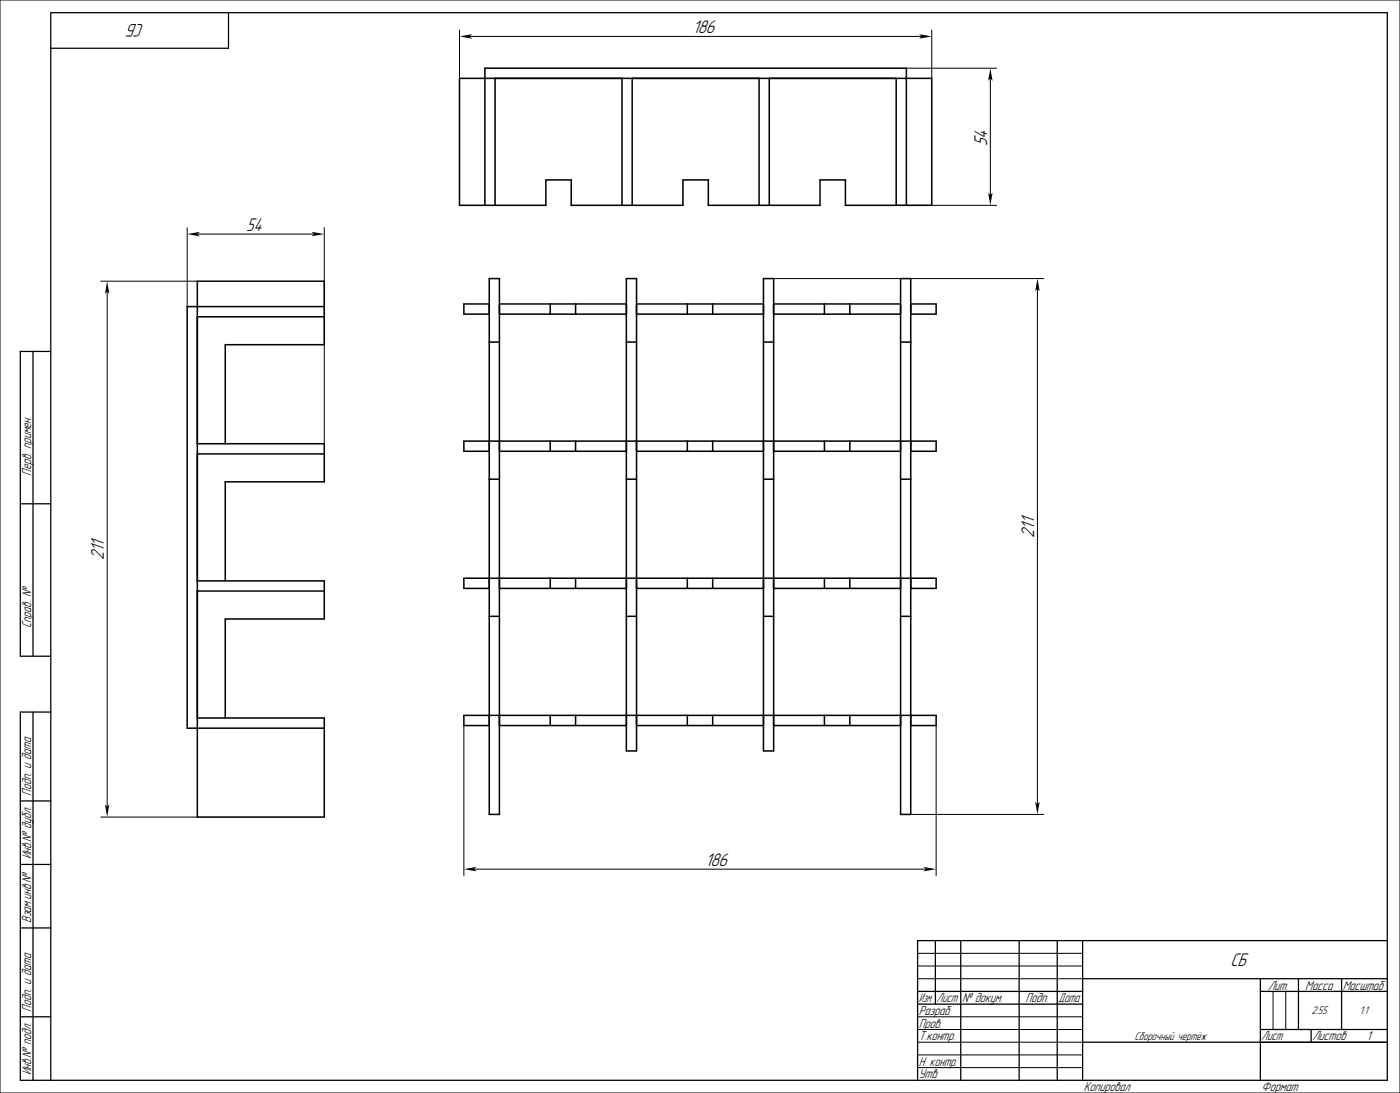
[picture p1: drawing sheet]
<svg xmlns="http://www.w3.org/2000/svg" width="551mm" height="430mm" viewBox="0 0 551 430" stroke-linecap="round" stroke-linejoin="round" font-family="sans-serif">
<g fill="none" stroke="#000" stroke-width=".39">
<path d="M0 0h551.4v430.4h-551.4zM181 11.8v19.1M185 14.3h178M367 11.8v19.1M357 26.9h35.6M390.1 30.9v46M73.7 89.7v31M77.7 92.2h46M127.7 89.7v85M353 80.9h39.6M39.7 110.7h38M42.2 114.7v203"/>
<path d="M304.7 109.7h106.4M408.6 113.7v203M182.7 285.7v59M368.7 285.7v59M39.7 321.7h38M358.7 320.7h52.4M186.7 342.2h178M361.4 375.4h65M361.4 385.4h65M361.4 380.4h65M501.4 390.4v15M506.4 390.4v15"/>
<path d="M361.4 410.4h65M361.4 400.4h65M361.4 405.4h65M361.4 415.4h65M496.4 410.4h50M361.4 420.4h65"/>
</g>
<g fill="none" stroke="#000" stroke-width=".5">
<path d="M90 5v14h-70M13 138.4v120M20 138.4h-12v120h12M8 198.4h12M13 280.4v145M20 280.4h-12v145h538.4v-420.4h-526.4v420.4M8 315.4h12M8 340.4h12M8 365.4h12M368.4 370.4v25M378.4 370.4v55M401.4 370.4v55"/>
<path d="M416.4 370.4v55M426.4 370.4v55M546.4 370.4h-185v55M361.4 390.4h65M361.4 395.4h65M426.4 385.4h120M496.4 390.4h50M496.4 385.4v40M511.4 385.4v20M528.4 385.4v20M8 400.4h12M426.4 410.4h120"/>
<path d="M496.4 405.4h50M516.4 405.4v5"/>
</g>
<g fill="none" stroke="#000" stroke-width=".6">
<path d="M181 30.9h186v50h-34v-10h-10v10h-44v-10h-10v10h-44v-10h-10v10h-34zM195 30.9v50M245 30.9v50M249 30.9v50M299 30.9v50M303 30.9v50M353 30.9v50M191 80.9v-54h166v54M215 80.8v.1M192.7 109.7h4v211h-4zM192.7 119.7h-10v4h10M196.7 119.7h50"/>
<path d="M216.7 119.7v4M226.7 119.7v4M246.7 109.7h4v186h-4zM250.7 119.7h50M270.7 119.7v4M280.7 119.7v4M300.7 109.7h4v186h-4zM304.7 119.7h50M324.7 119.7v4M334.7 119.7v4M354.7 109.7h4v211h-4zM358.7 119.7h10v4h-10"/>
<path d="M77.7 124.7h50M127.7 120.7h-54v166h54M192.7 134.7h4M196.7 123.7h50M246.7 134.7h4M250.7 123.7h50M300.7 134.7h4M304.7 123.7h50M354.7 134.7h4M77.7 174.7h50v15h-39v39M77.7 178.7h50M88.7 174.7v-39h39v-25h-50v211h50v-39h-50"/>
<path d="M192.7 177.7h-10v-4h186v4h-10M196.7 177.7h50M216.7 173.7v4M226.7 173.7v4M250.7 177.7h50M270.7 173.7v4M280.7 173.7v4M304.7 177.7h50M324.7 173.7v4M334.7 173.7v4M192.7 188.7h4M246.7 188.7h4"/>
<path d="M300.7 188.7h4M354.7 188.7h4M77.7 228.7h50v15h-39v39M77.7 232.7h50M192.7 231.7h-10v-4h186v4h-10M196.7 231.7h50M216.7 227.7v4M226.7 227.7v4M250.7 231.7h50M270.7 227.7v4M280.7 227.7v4M304.7 231.7h50"/>
<path d="M324.7 227.7v4M334.7 227.7v4M192.7 242.7h4M246.7 242.7h4M300.7 242.7h4M354.7 242.7h4M192.7 285.7h-10v-4h186v4h-10M196.7 285.7h50M216.7 281.7v4M226.7 281.7v4M250.7 285.7h50M270.7 281.7v4"/>
<path d="M280.7 281.7v4M304.7 285.7h50M324.7 281.7v4M334.7 281.7v4"/>
</g>
<g fill="#000">
<path d="M181 14.3l5-.8-1 .8 1 .9z" fill-rule="evenodd"/>
<path d="M362 13.5l5 .8-5 .9 1-.9z" fill-rule="evenodd"/>
<path d="M390.1 26.9l.8 5-.8-1-.9 1z" fill-rule="evenodd"/>
<path d="M389.2 75.9l.9 1 .8-1-.8 5z" fill-rule="evenodd"/>
<path d="M73.7 92.2l5-.9-1 .9 1 .9z" fill-rule="evenodd"/>
<path d="M122.7 91.3l5 .9-5 .9 1-.9z" fill-rule="evenodd"/>
<path d="M42.2 110.7l.9 5-.9-1-.9 1z" fill-rule="evenodd"/>
<path d="M408.6 109.7l.9 5-.9-1-.9 1z" fill-rule="evenodd"/>
<path d="M41.3 316.7l.9 1 .9-1-.9 5z" fill-rule="evenodd"/>
<path d="M407.7 315.7l.9 1 .9-1-.9 5z" fill-rule="evenodd"/>
<path d="M182.7 342.2l5-.8-1 .8 1 .9z" fill-rule="evenodd"/>
<path d="M363.7 341.4l5 .8-5 .9 1-.9z" fill-rule="evenodd"/>
</g>
<g font-size="6.7">
<text x="56.8" y="9.5" transform="rotate(-180 56.8 9.5)">СБ</text>
<text x="272.7" y="13.1">186</text>
<text x="388.8" y="57.6" transform="rotate(-90 388.8 57.6)">54</text>
<text x="97" y="90.9">54</text>
<text x="407.4" y="211.7" transform="rotate(-90 407.4 211.7)">211</text>
<text x="41" y="220.7" transform="rotate(-90 41 220.7)">211</text>
<text x="277.8" y="341">186</text>
<text x="484.6" y="380.4">СБ</text>
</g>
<g font-size="4.7">
<text x="12.3" y="187.4" transform="rotate(-90 12.3 187.4)">Перв. примен.</text>
<text x="12.3" y="247.4" transform="rotate(-90 12.3 247.4)">Справ. №</text>
<text x="12.3" y="313.4" transform="rotate(-90 12.3 313.4)">Подп. и дата</text>
<text x="12.3" y="338.4" transform="rotate(-90 12.3 338.4)">Инв.№ дубл.</text>
<text x="12.3" y="363.4" transform="rotate(-90 12.3 363.4)">Взам.инв.№</text>
<text x="499.4" y="389.6">Лит.</text>
<text x="514.1" y="389.6">Масса</text>
<text x="528.9" y="389.6">Масштаб</text>
<text x="361.9" y="394.6">Изм.</text>
<text x="368.9" y="394.6">Лист</text>
<text x="378.9" y="394.6">№ докум.</text>
<text x="403.9" y="394.6">Подп.</text>
<text x="416.9" y="394.6">Дата</text>
<text x="12.3" y="398.4" transform="rotate(-90 12.3 398.4)">Подп. и дата</text>
<text x="361.9" y="399.6">Разраб.</text>
<text x="361.9" y="404.6">Пров.</text>
<text x="361.9" y="409.6">Т.контр.</text>
<text x="496.9" y="409.6">Лист</text>
<text x="516.9" y="409.6">Листов</text>
<text x="538.2" y="409.6">1</text>
<text x="361.9" y="419.6">Н. контр.</text>
<text x="12.3" y="423.4" transform="rotate(-90 12.3 423.4)">Инв.№ подл.</text>
<text x="361.9" y="424.6">Утв.</text>
<text x="426.9" y="429.6">Копировал</text>
<text x="496.9" y="429.6">Формат</text>
</g>
<g font-size="4">
<text x="516.5" y="399.4">2.55</text>
<text x="535.4" y="399.4">1:1</text>
<text x="446.9" y="409.4">Сборочный чертёж</text>
</g>
</svg>
